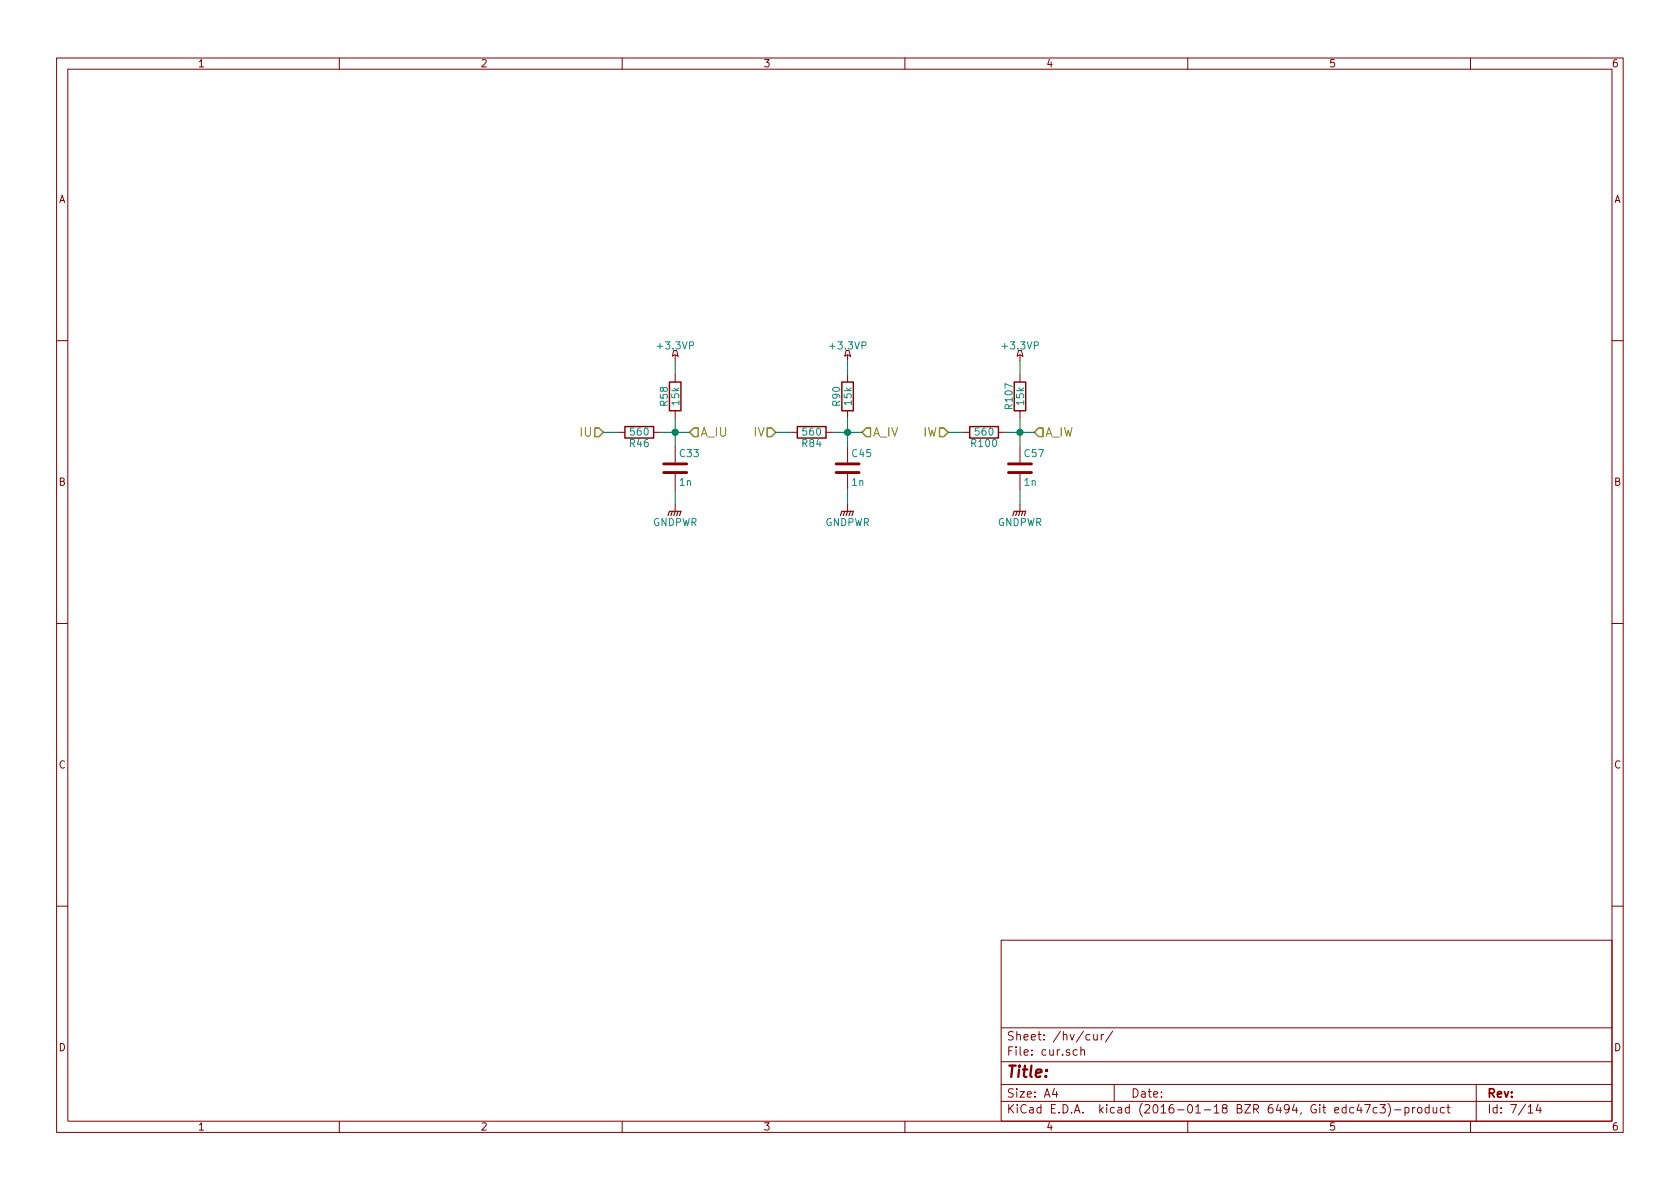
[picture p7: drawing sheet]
<svg xmlns="http://www.w3.org/2000/svg" width="297mm" height="210mm" viewBox="0 0 297 210" stroke-linecap="round" stroke-linejoin="round" font-family="sans-serif">
<g fill="none" stroke="#840000" stroke-width=".18">
<path d="M10 10.3h277v189.9h-277zM12 12.2h273v186.1h-273zM60 10.3v1.9M110 10.3v1.9M160 10.3v1.9M210 10.3v1.9M260 10.3v1.9M10 60.2h2M109.2 76.4h1.3M115.6 76.4h1.2M119.1 62h.5l.3 1-.5-.3-.5 .3zM119.4 62.7v1"/>
<path d="M119.4 66.3v1.3M119.4 72.6v1.3M119.4 79v2.8M139.7 76.4h1.3M146 76.4h1.3M149.6 62h.5l.3 1-.5-.3-.5 .3zM149.9 62.7v1M149.9 66.3v1.3M149.9 72.6v1.3M149.9 79v2.8M170.2 76.4h1.2M176.5 76.4h1.3"/>
<path d="M180.1 62h.5l.2 1-.5-.3-.5 .3zM180.3 62.7v1M180.3 66.3v1.3M180.3 72.6v1.3M180.3 79v2.8M285 60.2h2M119.4 83.8v2.8M119.4 89.1v1.3M149.9 83.8v2.8M149.9 89.1v1.3M180.3 83.8v2.8M180.3 89.1v1.3"/>
<path d="M10 110.3h2M285 110.3h2M10 160.2h2M177 166.3h108v32h-108zM285 160.2h2M60 198.3v1.9M110 198.3v1.9M160 198.3v1.9M177 194.8h108M177 191.8h108M177 187.8h108M177 181.8h108"/>
<path d="M186.4 192.5l-.3 1h.9M186.8 193v1M190.4 185.7l-.4-.1-.3 .3 .1 .6 .2 .1 .4-.1M191.1 185.7l.2-.1 .4 .1v.9M191.1 185.1v1.5M192.7 183l-.4-.1-.3 .3 .1 .6 .2 .1 .4-.1M193.4 182.9v.9l.4 .1 .2-.1M194 182.9v1M194.7 182.9v1M195.1 182.9l-.4 .3M196.7 182.3l-1.2 2M197 191.8v3"/>
<path d="M210 198.3v1.9M240.3 195.2l-.4 1.1h1M240.6 195.8v1M241.3 195.3h1l-.7 1.5M243.5 195.9l-.4-.1-.3 .3v.6l.3 .1 .4-.1M244 195.3h.9l-.5 .6 .5 .1v.7l-.2 .1-.7-.1M245.4 195.1a1.71 1.71 0 0 1 0 2.3M246.6 196.3h1.1M248.4 195.9l.4-.1 .3 .3-.1 .6h-.6M248.4 195.8v1.5M249.8 195.8v1M250.2 195.8l-.4 .3"/>
<path d="M250.7 196l.2-.2 .4 .2 .1 .5-.1 .2-.4 .1-.2-.1zM252.7 195.9l-.5-.1-.2 .3v.6l.2 .1 .5-.1M252.7 195.3v1.5M253.4 195.8l.1 .9 .3 .1 .2-.1M254 195.8v1M255.4 195.9l-.5-.1-.2 .3v.6l.2 .1 .5-.1M255.8 195.8h.6M256 195.3v1.3l.4 .2M260 198.3v1.9M261 191.8v6.5M270.2 196.8h.8M272 195.2l-.4 1.1h.9"/>
<path d="M272.3 195.8v1"/>
</g>
<path d="M105.2 75.7h.7l.8 .7-.8 .8h-.7zM122.7 75.7h.7v1.5h-.7l-.8-.8zM135.6 75.7h.8l.8 .7-.8 .8h-.8zM153.2 75.7h.7v1.5h-.7l-.8-.8zM166.1 75.7h.8l.7 .7-.7 .8h-.8zM183.6 75.7h.8v1.5h-.8l-.7-.8z" fill="none" stroke="#848400" stroke-width=".25"/>
<path d="M118.1 91.2l.3-.8h2l-.3 .8M118.9 90.4l-.3 .8M119.4 90.4l-.3 .8M119.9 90.4l-.3 .8M148.6 91.2l.2-.8h2.1l-.3 .8M149.4 90.4l-.3 .8M149.9 90.4l-.3 .8M150.4 90.4l-.3 .8M179.1 91.2l.2-.8h2.1l-.3 .8M179.8 90.4l-.2 .8M180.3 90.4l-.2 .8M180.8 90.4l-.2 .8" fill="none" stroke="#840000" stroke-width=".2"/>
<path d="M110.5 75.4h5.1v2.1h-5.1zM118.4 67.6h2v5h-2zM141 75.4h5v2.1h-5zM148.8 67.6h2.1v5h-2.1zM171.4 75.4h5.1v2.1h-5.1zM179.3 67.6h2.1v5h-2.1z" fill="none" stroke="#840000" stroke-width=".25"/>
<path d="M117.3 83.6h4.1M117.3 82h4.1M147.8 83.6h4.1M147.8 82h4.1M178.3 83.6h4.1M178.3 82h4.1" fill="none" stroke="#840000" stroke-width=".51"/>
<g fill="none" stroke="#008400" stroke-width=".18">
<path d="M106.7 76.4h2.5M116.8 76.4h5.1M119.4 63.7v2.6M119.4 73.9v5.1M137.2 76.4h2.5M147.3 76.4h5.1M149.9 63.7v2.6M149.9 73.9v5.1M167.6 76.4h2.6M177.8 76.4h5.1M180.3 63.7v2.6M180.3 73.9v5.1"/>
<path d="M119.4 86.6v2.5M149.9 86.6v2.5M180.3 86.6v2.5"/>
</g>
<g fill="#008400" stroke="#008400" stroke-width=".25">
<circle cx="119.4" cy="76.4" r=".51"/>
<circle cx="149.9" cy="76.4" r=".51"/>
<circle cx="180.3" cy="76.4" r=".51"/>
</g>
<text font-size="2.8" fill="#840000" x="178" y="190.5">Title:</text>
<g font-size="2.1" fill="#848400">
<text x="102.6" y="77.2">IU</text>
<text x="123.9" y="77.2">A_IU</text>
<text x="133.2" y="77.2">IV</text>
<text x="154.3" y="77.2">A_IV</text>
<text x="163.1" y="77.2">IW</text>
<text x="184.8" y="77.2">A_IW</text>
</g>
<g font-size="2.1" fill="#840000">
<text x="178" y="184">Sheet: /hv/cur/</text>
<text x="178" y="186.7">File: cur.sch</text>
<text x="178" y="196.9">KiCad E.D.A. kicad (2016-01-18 BZR 6494, Git edc47c3)-product</text>
<text x="178" y="194.1">Size: A4</text>
<text x="200" y="194.1">Date:</text>
<text x="263" y="194.1">Rev:</text>
<text x="263" y="196.9">Id: 7/14</text>
</g>
<g font-size="1.8" fill="#840000">
<text x="35" y="11.9">1</text>
<text x="85" y="11.9">2</text>
<text x="135" y="11.9">3</text>
<text x="185" y="11.9">4</text>
<text x="235" y="11.9">5</text>
<text x="285" y="11.9">6</text>
<text x="10.4" y="35.9">A</text>
<text x="285.4" y="35.9">A</text>
<text x="10.4" y="85.9">B</text>
<text x="285.4" y="85.9">B</text>
<text x="10.4" y="135.9">C</text>
<text x="285.4" y="135.9">C</text>
<text x="10.4" y="185.9">D</text>
<text x="285.4" y="185.9">D</text>
<text x="35" y="199.9">1</text>
<text x="85" y="199.9">2</text>
<text x="135" y="199.9">3</text>
<text x="185" y="199.9">4</text>
<text x="235" y="199.9">5</text>
<text x="285" y="199.9">6</text>
</g>
<g font-size="1.8" fill="#008484">
<text x="116.5" y="61.8">+3.3VP</text>
<text x="146.9" y="61.8">+3.3VP</text>
<text x="177.4" y="61.8">+3.3VP</text>
<text x="118.1" y="71.7" transform="rotate(-90 118.1 71.7)">R58</text>
<text x="120.1" y="71.6" transform="rotate(-90 120.1 71.6)">15k</text>
<text x="148.5" y="71.7" transform="rotate(-90 148.5 71.7)">R90</text>
<text x="150.6" y="71.6" transform="rotate(-90 150.6 71.6)">15k</text>
<text x="181.1" y="71.6" transform="rotate(-90 181.1 71.6)">15k</text>
<text x="111.6" y="77">560</text>
<text x="142" y="77">560</text>
<text x="172.5" y="77">560</text>
<text x="179" y="72.2" transform="rotate(-90 179 72.2)">R107</text>
<text x="111.4" y="79">R46</text>
<text x="120.2" y="80.8">C33</text>
<text x="141.9" y="79">R84</text>
<text x="150.7" y="80.8">C45</text>
<text x="171.9" y="79">R100</text>
<text x="181.2" y="80.8">C57</text>
<text x="120.2" y="85.9">1n</text>
<text x="150.6" y="85.9">1n</text>
<text x="181.1" y="85.9">1n</text>
<text x="115.4" y="93">GNDPWR</text>
<text x="145.8" y="93">GNDPWR</text>
<text x="176.3" y="93">GNDPWR</text>
</g>
</svg>
